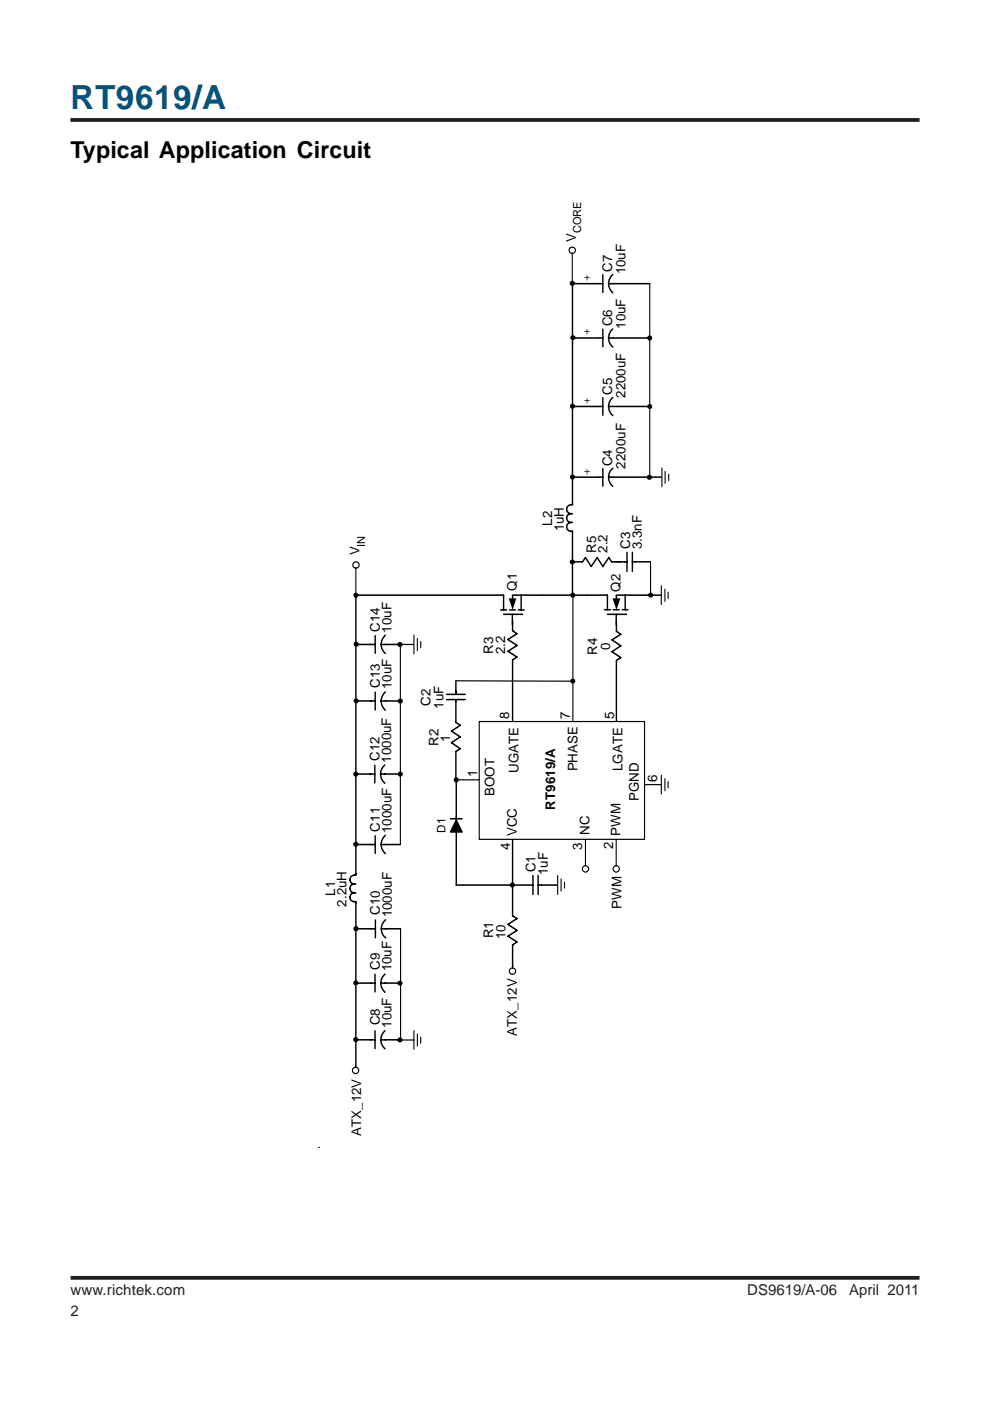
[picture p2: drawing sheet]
<svg xmlns="http://www.w3.org/2000/svg" width="210mm" height="297mm" viewBox="0 0 210 297" stroke-linecap="round" stroke-linejoin="round" font-family="sans-serif">
<path d="M14.9 25.4h180.1M15 270.9h180" fill="none" stroke="#231f20" stroke-width=".8" stroke-linecap="butt"/>
<path d="M101.6 153h35.1v25h-35.1z" fill="#fff"/>
<g fill="none" stroke="#000" stroke-width=".24">
<path d="M121.3 53.7v6.2M137.8 60.1v41.1M140.3 99.2v4M141 99.9v2.6M137.9 119.1v7.1M141.8 100.6v1.3M75.4 120.5v6.1M84.2 136.6h3.5M84.9 136.6v42.5M87.8 134.7v3.9M88.5 135.4v2.6M89.2 136v1.3"/>
<path d="M121.5 126.2v26.7M140.2 124.2v4M141 124.9v2.6M141.7 125.5v1.4M96.7 144.3l24.8 .1M101.6 153h35.1v25h-35.1zM96.5 165.3h5.1M124.1 178v5.5M130.6 178v5.5M136.7 166.4h3.4M140.2 164.4v3.9M141 165.1v2.5"/>
<path d="M141.7 165.7v1.3M84.9 196.9v23.6M118.2 185.6v4M119 186.3v2.6M119.7 187v1.3M87.8 218.5v4M88.5 219.2v2.6M89.2 219.9v1.3M108.7 204.5v.7M75.4 225.8v.5M84.2 220.5h3.5"/>
<circle cx="121.3" cy="53" r=".67"/>
<circle cx="75.4" cy="119.8" r=".66"/>
<circle cx="124.1" cy="184.2" r=".66"/>
<circle cx="130.7" cy="184.2" r=".67"/>
<circle cx="108.7" cy="205.9" r=".68"/>
<circle cx="75.4" cy="226.9" r=".65"/>
</g>
<g fill="none" stroke="#000" stroke-width=".31">
<path d="M127.8 58.2v3.8M129.9 58.2a2.86 2.86 0 0 0-.9 1.9M121.3 60.1h6.5M121.4 60.1v46.9a.97 .97 0 0 0-1.2 .8 .97 .97 0 0 0 .9 1.1M121.8 71.7h6M127.8 69.8v3.7M129 71.7a2.65 2.65 0 0 0 .9 1.9M129 60.1l.2 .9 .7 1M129 71.7h8.8M129 60.1h8.8M129.9 69.8l-.5 .6-.4 1.3M121.8 86.2h6"/>
<path d="M127.8 84.3v3.7M127.8 99.3v3.8M129 86.2a2.65 2.65 0 0 0 .9 1.9M129 86.2h8.8M129.9 99.3l-.7 .9-.2 1M129.9 84.3l-.7 1-.2 .9M121.1 110.8a.95 .95 0 0 0-1 1.1 .95 .95 0 0 0 1.3 .7v13.5M121.1 108.9a.93 .93 0 0 0-1 .9 .93 .93 0 0 0 1 1M121.1 110.8h.3M121.1 108.9h.3M121.5 119.1h2l.6-.9 1.3 1.9 1.2-1.9 1.2 1.9 1.3-1.9 .6 .9h3.2M121.8 101.2h6"/>
<path d="M129 101.2a2.46 2.46 0 0 0 .9 1.9M129 101.2h11.2M132.9 117.1v4M134.1 119.1h3.7M134.1 117.1v4M75.4 126.1v59.4a.98 .98 0 0 0-1.2 .8 .98 .98 0 0 0 1 1.1M75.5 136.6h4.1M75.7 126.2h31.1v3.1M79.6 134.8v3.7M80.8 136.6l.2 .9 .7 1M80.8 136.6h4.1M81.7 134.7l-.3 .3a2.42 2.42 0 0 0-.6 1.6"/>
<path d="M106.1 129.3h1.3M106.8 130.2h4M108 129.3h1.3M108.6 130.2l.1 3.5 .9 .7-1.9 1.2 1.9 1.3-1.9 1.2 1.9 1.2-.9 .6v12.9M108.6 126.2h20.2v3.1M108.7 126.4v.7M109.9 129.3h1.2M110.5 126.2v3.1M128.2 129.3h1.2M128.8 130.2h4.1M130 129.3h1.3M130.6 126.2h9.4"/>
<path d="M130.6 130.2v2.2M130.7 126.3v.8M130.7 131.8v2l.9 .7-1.8 1.2 1.8 1.2-1.8 1.3 1.8 1.2-.9 .6v12.9M131.9 129.3h1.2M132.6 126.2v3.1M75.5 148.6h4.1M79.6 146.8v3.7M80.8 148.6l.2 .9 .7 1.1M80.8 148.6h4.1M81.7 146.7l-.7 1.1-.2 .8M94.7 147.2h3.9M94.7 148.3h3.9"/>
<path d="M96.7 144.3v2.9M96.7 148.3v4.8l.9 .7-1.9 1.2 1.9 1.2-1.9 1.3 1.9 1.2-.9 .6v5.8M75.4 164.1h4.1M75.5 179.1h4.1M79.5 162.3v3.7M79.6 177.2v3.7M80.7 164.1a2.8 2.8 0 0 0 .9 2M80.7 164.1h4.1M80.8 179.1l.2 .8 .7 1.1M80.8 179.1h4.1M81.6 162.2l-.8 1.1-.1 .8M81.7 177.1l-.7 1.1-.2 .9"/>
<path d="M95.5 173.6h2.5M96.7 173.9l1.3 2.5h-2.5zM96.7 165.1v8.5M96.7 176.6v11M108.7 178.1v16.1l.9 .6-1.9 1.2 1.9 1.3-1.9 1.2 1.9 1.2-.9 .7v4.7M75.2 189.3a.95 .95 0 0 0-1 1.1 .95 .95 0 0 0 1.2 .8v34.9M75.2 187.4a.93 .93 0 0 0-1 1 .93 .93 0 0 0 1 .9M75.2 189.3h.2M75.2 187.4h.2M75.6 196.9h4M79.6 195.1v3.7M80.9 196.9a2.41 2.41 0 0 0 .9 2"/>
<path d="M80.9 196.9h4M81.8 195l-.3 .3a2.31 2.31 0 0 0-.6 1.6M96.7 187.7h16.3M113 185.6v4M114.1 187.7h4M114.1 185.6v4M75.4 208.4h4.1M79.5 206.6v3.7M79.5 218.6v3.7M80.7 208.4l.2 .9 .7 1.1M80.7 208.4h4.1M81.6 206.5l-.7 1.1-.2 .8"/>
<path d="M81.6 218.6a2.49 2.49 0 0 0 0 3.8M75.4 220.5h4.1M80.7 220.5h4.1"/>
</g>
<g fill="#000">
<path d="M107.9 126.9h1.6l-.8 2.4zM129.9 126.9h1.6l-.8 2.4zM96.7 173.9l1.3 2.5h-2.5z"/>
<path d="M75.2 136.1a.55 .55 0 0 1 .8 .2 .55 .55 0 0 1-.3 .8h-.4l-.2-.2-.1-.4z" fill-rule="evenodd"/>
<path d="M121.1 125.7a.56 .56 0 0 1 .8 .2 .56 .56 0 0 1-.2 .8h-.4a.57 .57 0 0 1-.2-1z" fill-rule="evenodd"/>
<path d="M75 208.1l.3-.2 .5 .2 .2 .3-.2 .4a.53 .53 0 0 1-.7 0 .53 .53 0 0 1-.1-.7z" fill-rule="evenodd"/>
<circle cx="121.3" cy="60.1" r=".55"/>
<circle cx="121.5" cy="71.6" r=".55"/>
<circle cx="137.7" cy="71.7" r=".53"/>
<circle cx="121.4" cy="86.1" r=".55"/>
<circle cx="137.7" cy="86.2" r=".53"/>
<circle cx="121.3" cy="119.2" r=".54"/>
<circle cx="121.4" cy="101.1" r=".55"/>
<circle cx="137.7" cy="101.2" r=".53"/>
<circle cx="75.5" cy="126.2" r=".54"/>
<circle cx="84.8" cy="136.6" r=".55"/>
<circle cx="137.9" cy="126.2" r=".53"/>
<circle cx="75.5" cy="148.6" r=".54"/>
<circle cx="84.9" cy="148.6" r=".53"/>
<circle cx="121.4" cy="144.4" r=".53"/>
<circle cx="75.5" cy="179" r=".54"/>
<circle cx="75.5" cy="164.1" r=".54"/>
<circle cx="84.9" cy="164.1" r=".53"/>
<circle cx="96.7" cy="165.4" r=".55"/>
<circle cx="75.5" cy="196.9" r=".54"/>
<circle cx="108.6" cy="187.6" r=".54"/>
<circle cx="84.8" cy="208.5" r=".56"/>
<circle cx="75.5" cy="220.4" r=".54"/>
<circle cx="84.8" cy="220.5" r=".55"/>
</g>
<g fill="none" stroke="#000" stroke-width=".21">
<path d="M121.3 60.1h.5M121.5 71.6h.4M137.8 71.7h.3M121.4 86.1h.4M137.8 86.2h.3M121.3 119.1h.5M121.4 101.1h.4M137.7 101.2h.4M75.4 126.2h.5M75.5 136.6h.4M84.8 136.6h.4M121.5 126.2h.3"/>
<path d="M138 126.2h.4M75.5 148.6h.4M84.9 148.7h.4M121.5 144.4h.3M75.4 164.1h.4M75.4 179h.4M84.9 164.1h.4M96.7 165.3h.4M75.5 196.9h.4M108.6 187.7h.4M75.4 208.4h.4M84.8 208.5h.4"/>
<path d="M75.4 220.4h.4M84.8 220.5h.4M67.5 243.3h.1"/>
</g>
<text font-size="7.1" fill="#00547d" x="14.9" y="23.2">RT9619/A</text>
<text font-size="4.9" x="14.9" y="33.5">Typical Application Circuit</text>
<g font-size="3.2" fill="#231f20">
<text x="14.9" y="274.5">www.richtek.com</text>
<text x="158.4" y="274.5">DS9619/A-06</text>
<text x="180" y="274.5">April 2011</text>
<text x="14.9" y="279">2</text>
</g>
<g font-size="2.8">
<text x="122.1" y="51.4" transform="rotate(-90 122.1 51.4)">V</text>
<text x="129.8" y="57.6" transform="rotate(-90 129.8 57.6)">C7</text>
<text x="132.6" y="58.2" transform="rotate(-90 132.6 58.2)">10uF</text>
<text x="129.8" y="69.2" transform="rotate(-90 129.8 69.2)">C6</text>
<text x="132.6" y="69.8" transform="rotate(-90 132.6 69.8)">10uF</text>
<text x="129.8" y="83.7" transform="rotate(-90 129.8 83.7)">C5</text>
<text x="132.6" y="84.4" transform="rotate(-90 132.6 84.4)">2200uF</text>
<text x="129.8" y="98.9" transform="rotate(-90 129.8 98.9)">C4</text>
<text x="132.6" y="99.3" transform="rotate(-90 132.6 99.3)">2200uF</text>
<text x="117.1" y="111.5" transform="rotate(-90 117.1 111.5)">L2</text>
<text x="119.6" y="112.7" transform="rotate(-90 119.6 112.7)">1uH</text>
<text x="76.3" y="117.8" transform="rotate(-90 76.3 117.8)">V</text>
<text x="126.4" y="117.3" transform="rotate(-90 126.4 117.3)">R5</text>
<text x="128.8" y="117.2" transform="rotate(-90 128.8 117.2)">2.2</text>
<text x="133.6" y="116.4" transform="rotate(-90 133.6 116.4)">C3</text>
<text x="136.1" y="116.5" transform="rotate(-90 136.1 116.5)">3.3nF</text>
<text x="109.6" y="125.2" transform="rotate(-90 109.6 125.2)">Q1</text>
<text x="131.6" y="125.4" transform="rotate(-90 131.6 125.4)">Q2</text>
<text x="80.5" y="134" transform="rotate(-90 80.5 134)">C14</text>
<text x="83" y="134.1" transform="rotate(-90 83 134.1)">10uF</text>
<text x="129.3" y="137.9" transform="rotate(-90 129.3 137.9)">0</text>
<text x="104.6" y="138.7" transform="rotate(-90 104.6 138.7)">R3</text>
<text x="107.1" y="138.8" transform="rotate(-90 107.1 138.8)">2.2</text>
<text x="126.6" y="138.9" transform="rotate(-90 126.6 138.9)">R4</text>
<text x="80.5" y="145.9" transform="rotate(-90 80.5 145.9)">C13</text>
<text x="83" y="146.1" transform="rotate(-90 83 146.1)">10uF</text>
<text x="91.3" y="149.6" transform="rotate(-90 91.3 149.6)">C2</text>
<text x="94" y="150.2" transform="rotate(-90 94 150.2)">1uF</text>
<text x="108" y="152.4" transform="rotate(-90 108 152.4)">8</text>
<text x="120.8" y="152.4" transform="rotate(-90 120.8 152.4)">7</text>
<text x="130.2" y="152.4" transform="rotate(-90 130.2 152.4)">5</text>
<text x="80.4" y="161.4" transform="rotate(-90 80.4 161.4)">C12</text>
<text x="82.9" y="161.7" transform="rotate(-90 82.9 161.7)">1000uF</text>
<text x="93" y="158.1" transform="rotate(-90 93 158.1)">R2</text>
<text x="95.4" y="157.2" transform="rotate(-90 95.4 157.2)">1</text>
<text x="101.2" y="164.7" transform="rotate(-90 101.2 164.7)">1</text>
<text x="109.9" y="163.9" transform="rotate(-90 109.9 163.9)">UGATE</text>
<text x="122.4" y="163.6" transform="rotate(-90 122.4 163.6)">PHASE</text>
<text x="132" y="163.5" transform="rotate(-90 132 163.5)">LGATE</text>
<text x="139.3" y="165.7" transform="rotate(-90 139.3 165.7)">6</text>
<text x="104.8" y="168.7" transform="rotate(-90 104.8 168.7)">BOOT</text>
<text x="117.7" y="171.6" transform="rotate(-90 117.7 171.6)">RT9619/A</text>
<text x="135.5" y="169.8" transform="rotate(-90 135.5 169.8)">PGND</text>
<text x="80.5" y="176.3" transform="rotate(-90 80.5 176.3)">C11</text>
<text x="83" y="176.6" transform="rotate(-90 83 176.6)">1000uF</text>
<text x="109.6" y="177.3" transform="rotate(-90 109.6 177.3)">VCC</text>
<text x="125" y="176.9" transform="rotate(-90 125 176.9)">NC</text>
<text x="130" y="180" transform="rotate(-90 130 180)">2</text>
<text x="131.6" y="177.2" transform="rotate(-90 131.6 177.2)">PWM</text>
<text x="108.2" y="180.2" transform="rotate(-90 108.2 180.2)">4</text>
<text x="113.5" y="184.9" transform="rotate(-90 113.5 184.9)">C1</text>
<text x="116.1" y="185.5" transform="rotate(-90 116.1 185.5)">1uF</text>
<text x="123.4" y="180.2" transform="rotate(-90 123.4 180.2)">3</text>
<text x="71" y="189.9" transform="rotate(-90 71 189.9)">L1</text>
<text x="73.5" y="192.2" transform="rotate(-90 73.5 192.2)">2.2uH</text>
<text x="80.5" y="194" transform="rotate(-90 80.5 194)">C10</text>
<text x="83.1" y="194.5" transform="rotate(-90 83.1 194.5)">1000uF</text>
<text x="131.7" y="192.7" transform="rotate(-90 131.7 192.7)">PWM</text>
<text x="104.6" y="198.9" transform="rotate(-90 104.6 198.9)">R1</text>
<text x="107.2" y="199.1" transform="rotate(-90 107.2 199.1)">10</text>
<text x="80.5" y="205.6" transform="rotate(-90 80.5 205.6)">C9</text>
<text x="83" y="205.9" transform="rotate(-90 83 205.9)">10uF</text>
<text x="80.5" y="217.4" transform="rotate(-90 80.5 217.4)">C8</text>
<text x="83" y="218" transform="rotate(-90 83 218)">10uF</text>
<text x="109.6" y="219.6" transform="rotate(-90 109.6 219.6)">ATX_12V</text>
<text x="76.5" y="240.8" transform="rotate(-90 76.5 240.8)">ATX_12V</text>
</g>
<g font-size="2.6">
<text x="123.7" y="59.6">+</text>
<text x="123.7" y="71.1">+</text>
<text x="123.7" y="85.6">+</text>
<text x="123.7" y="100.6">+</text>
</g>
<text font-size="2.5" x="94.5" y="176.5" transform="rotate(-90 94.5 176.5)">D1</text>
<g font-size="2.3">
<text x="123.2" y="49.5" transform="rotate(-90 123.2 49.5)">CORE</text>
<text x="77.4" y="115.9" transform="rotate(-90 77.4 115.9)">IN</text>
</g>
</svg>
